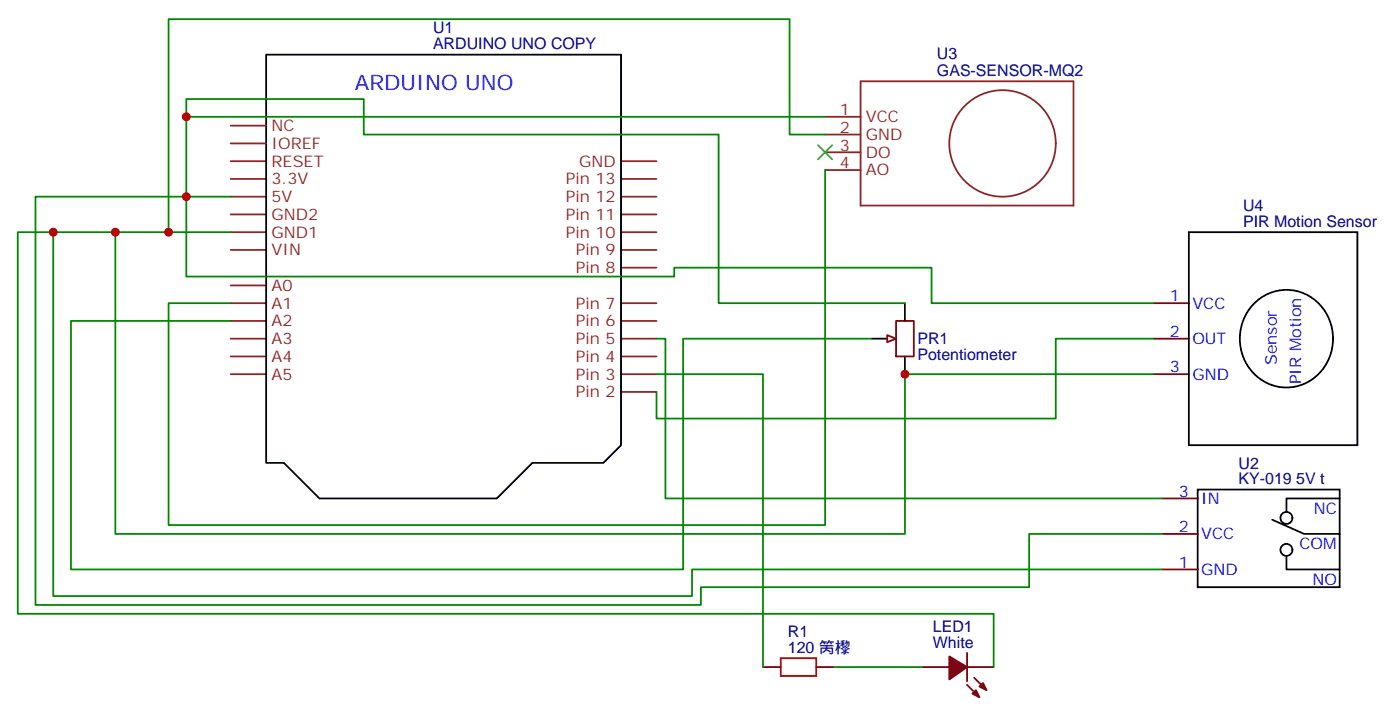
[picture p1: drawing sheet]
<svg xmlns="http://www.w3.org/2000/svg" width="278mm" height="142mm" viewBox="0 0 278 142" stroke-linecap="round" stroke-linejoin="round" font-family="sans-serif">
<g fill="none" stroke="#8c2424" stroke-width=".35">
<path d="M171.1 16.2h42.3v24.7h-42.3zM45.9 39.1h7M45.9 35.6h7M45.9 32h7M45.9 28.5h7M45.9 25h7M123.5 39.1h7M123.5 35.6h7M123.5 32h7M164 23.2h7.1M164 26.7h7.1M164 30.3h7.1"/>
<path d="M164 33.8h7.1M45.9 49.7h7M45.9 46.1h7M45.9 42.6h7M45.9 56.7h7M123.5 53.2h7M123.5 49.7h7M123.5 46.1h7M123.5 42.6h7M45.9 74.4h7M45.9 70.8h7M45.9 67.3h7"/>
<path d="M45.9 63.8h7M45.9 60.3h7M123.5 77.9h7M123.5 74.4h7M123.5 70.8h7M123.5 67.3h7M123.5 63.8h7M123.5 60.3h7"/>
<circle cx="199.3" cy="28.5" r="10.6"/>
</g>
<path d="M52.9 10.9h70.6v77.6l-3.6 3.5h-14.1l-7 7.1h-35.3l-7.1-7.1h-3.5zM173.2 67.3h3.5M179.9 60.3v3.5M179.9 70.8v3.6" fill="none" stroke="#000" stroke-width=".35"/>
<path d="M178.2 63.8h3.5v7h-3.5z" fill="none" stroke="#870000" stroke-width=".35"/>
<path d="M176.4 66.6l1.8 .7-1.8 .7z" fill="#f0f0f0" stroke="#870000" stroke-width=".35"/>
<g fill="none" stroke="#870000" stroke-width=".35">
<path d="M229.3 60.3h7.1M229.3 67.3h7.1M229.3 74.4h7.1M231.1 99.1h7M231.1 113.2h7M231.1 106.1h7M151.7 132.6h3.5M162.3 132.6h3.5M183.4 132.6h5.3M192.3 132.6h5.3M192.3 136.1l1.4 1.4M192.3 129.8v5.6"/>
<path d="M193.7 134.7l1.4 1.4"/>
</g>
<g fill="none" stroke="#000" stroke-width=".35">
<path d="M236.4 46.1h33.5v42.4h-33.5zM249.6 60.1a9.2 9.2 0 0 1 9.6-1.8 9.2 9.2 0 0 1 5.8 7.8 9.3 9.3 0 0 1-4.2 9.4 9.3 9.3 0 0 1-10.3-.2 10 10 0 0 1-.9-15.2zM238.1 97.3h28.2v19.4h-28.2zM266.3 99.1h-10.5v2.4M252.9 103.3l6.4 2.8h7M255.8 110.7v2.5h10.5"/>
<circle cx="255.8" cy="109.3" r="1.19"/>
<circle cx="255.8" cy="102.9" r="1.19"/>
</g>
<g fill="#870000" stroke="#870000" stroke-width=".35">
<path d="M194.7 136.5l.7-.8 .7 1.5z"/>
<path d="M193.3 137.9l.7-.7 .7 1.4z"/>
<path d="M188.7 130.5l3.6 2.1-3.6 2.4z"/>
</g>
<path d="M155.2 130.8h7.1v3.5h-7.1z" fill="none" stroke="#a10000" stroke-width=".35"/>
<g fill="none" stroke="#008700" stroke-width=".35">
<path d="M37 23.2v-3.5h35.3v7h70.6v33.6h37M164 23.2h-127v15.9h8.9M164 26.7h-7v-22.9h-123.5v42.3h12.4M164 33.8v70.6h-130.5v-44.1h12.4M10.6 46.1h-7.1v75.9h194.1v10.6M22.9 46.1h-12.3v72.4h127v-5.3h93.5M33.5 46.1h-10.6v60h157v-31.7h49.4M45.9 63.8h-31.8v49.4h121.7v-45.9h37.4M130.5 67.3h1.8v31.8h98.8M130.5 74.4h21.2v58.2M229.3 60.3h-44.1v-7.1h-51.1v1.8h-97.1v-15.9h-29.9v81.1h132.2v-3.5h65.3v-10.6h26.5M229.3 67.3h-19.4v15.9h-79.4v-5.3"/>
<path d="M165.8 132.6h17.6"/>
</g>
<path d="M162.6 28.9l2.9 2.8M165.5 28.9l-2.9 2.8" fill="none" stroke="#3c3" stroke-width=".35"/>
<g fill="#c00">
<circle cx="37" cy="23.2" r=".88"/>
<circle cx="37" cy="39.1" r=".88"/>
<circle cx="10.6" cy="46.1" r=".88"/>
<circle cx="179.9" cy="74.4" r=".88"/>
<circle cx="22.9" cy="46.1" r=".88"/>
<circle cx="33.5" cy="46.1" r=".88"/>
</g>
<text font-size="4.2" fill="#00f" x="70.6" y="17.9">ARDUINO UNO</text>
<g font-size="3.2" fill="#000080">
<text x="86.1" y="9.8">ARDUINO UNO COPY</text>
<text x="86.1" y="6.5">U1</text>
<text x="186.3" y="11.8">U3</text>
<text x="186.3" y="15.1">GAS-SENSOR-MQ2</text>
<text x="247.1" y="42">U4</text>
<text x="247.1" y="45.1">PIR Motion Sensor</text>
<text x="182.4" y="71.5">Potentiometer</text>
<text x="182.4" y="68.5">PR1</text>
<text x="246.2" y="93.1">U2</text>
<text x="246.2" y="96.2">KY-019 5V t</text>
<text x="185.5" y="125.6">LED1</text>
<text x="156.6" y="129.8">120 䇤㰀</text>
<text x="156.6" y="126.7">R1</text>
<text x="185.5" y="128.7">White</text>
</g>
<g font-size="3.2" fill="#8d2323">
<text x="167" y="22.9">1</text>
<text x="54" y="29.6">IOREF</text>
<text x="54" y="26">NC</text>
<text x="167" y="26.4">2</text>
<text x="167" y="29.9">3</text>
<text x="172.2" y="24.3">VCC</text>
<text x="172.2" y="27.8">GND</text>
<text x="54" y="33.1">RESET</text>
<text x="115.1" y="33.1">GND</text>
<text x="167" y="33.4">4</text>
<text x="172.2" y="31.3">DO</text>
<text x="172.2" y="34.9">AO</text>
<text x="54" y="40.1">5V</text>
<text x="54" y="36.6">3.3V</text>
<text x="112.5" y="40.1">Pin 12</text>
<text x="112.5" y="36.6">Pin 13</text>
<text x="54" y="47.2">GND1</text>
<text x="54" y="43.7">GND2</text>
<text x="112.5" y="47.2">Pin 10</text>
<text x="112.5" y="43.7">Pin 11</text>
<text x="54" y="50.7">VIN</text>
<text x="114.5" y="50.7">Pin 9</text>
<text x="54" y="57.8">A0</text>
<text x="114.5" y="54.3">Pin 8</text>
<text x="54" y="64.8">A2</text>
<text x="54" y="61.3">A1</text>
<text x="114.5" y="64.8">Pin 6</text>
<text x="114.5" y="61.3">Pin 7</text>
<text x="54" y="71.9">A4</text>
<text x="54" y="68.4">A3</text>
<text x="114.5" y="71.9">Pin 4</text>
<text x="114.5" y="68.4">Pin 5</text>
<text x="54" y="75.4">A5</text>
<text x="114.5" y="75.4">Pin 3</text>
<text x="114.5" y="79">Pin 2</text>
</g>
<g font-size="3.2" fill="#00f">
<text x="232.6" y="59.9">1</text>
<text x="237.1" y="61.3">VCC</text>
<text x="232.6" y="67">2</text>
<text x="237.1" y="68.4">OUT</text>
<text x="232.6" y="74">3</text>
<text x="237.1" y="75.4">GND</text>
<text x="253.9" y="72.6" transform="rotate(-90 253.9 72.6)">Sensor</text>
<text x="258.7" y="76.4" transform="rotate(-90 258.7 76.4)">PIR Motion</text>
<text x="234.3" y="98.7">3</text>
<text x="238.8" y="100.1">IN</text>
<text x="234.3" y="105.8">2</text>
<text x="238.8" y="107.2">VCC</text>
<text x="261.2" y="102.1">NC</text>
<text x="234.3" y="112.8">1</text>
<text x="258.3" y="109.2">COM</text>
<text x="238.8" y="114.2">GND</text>
<text x="260.9" y="116.2">NO</text>
</g>
</svg>
